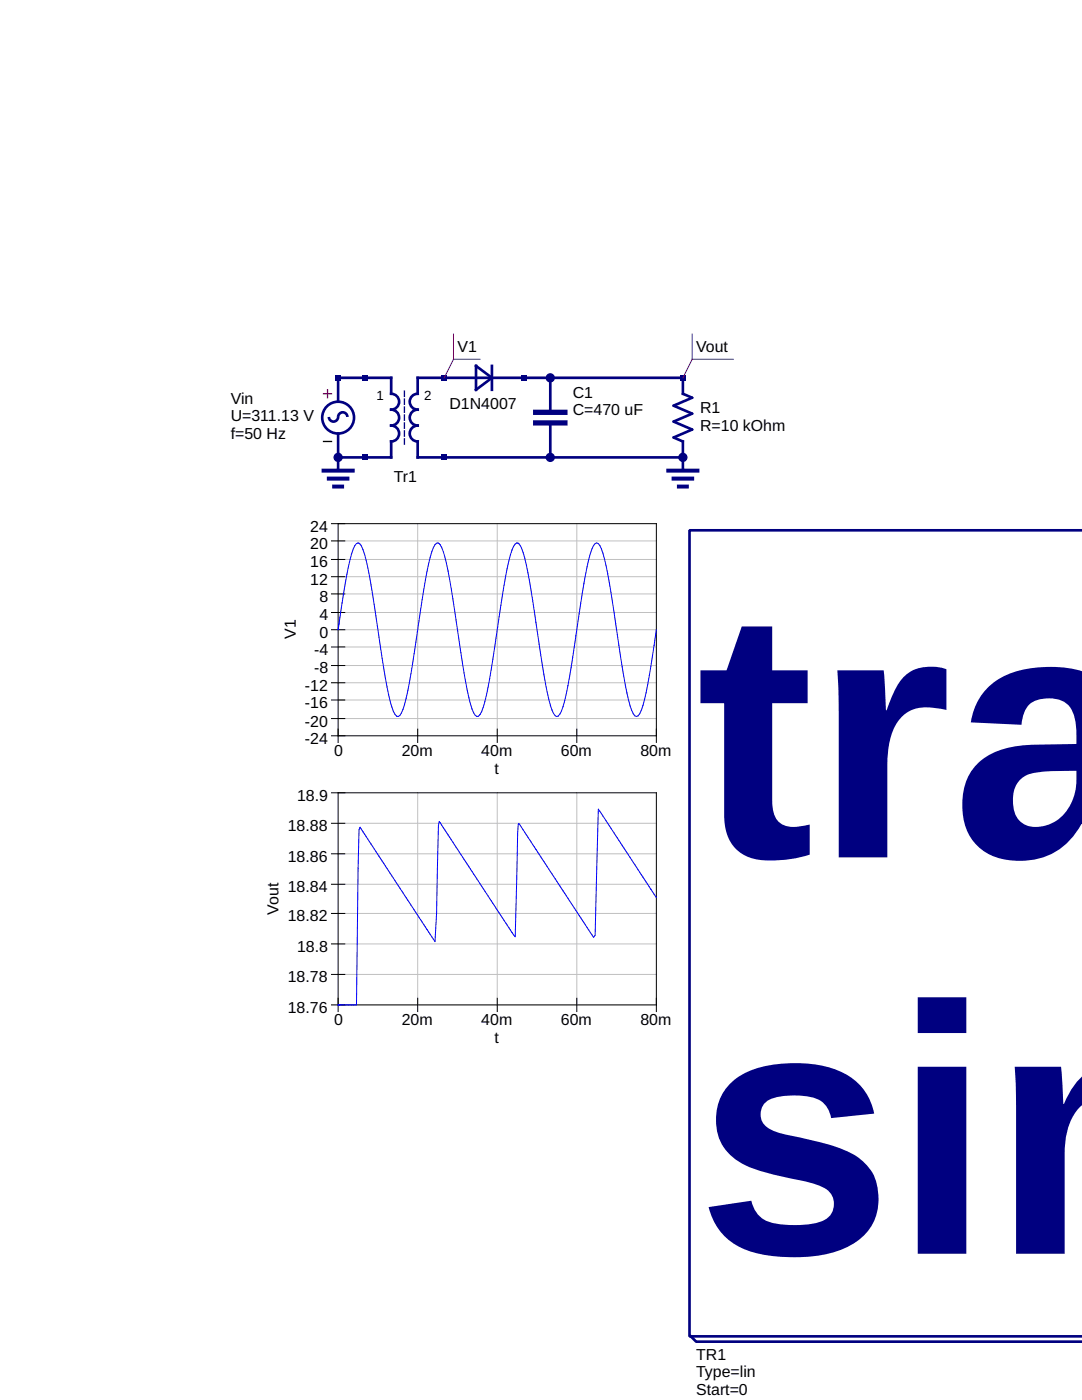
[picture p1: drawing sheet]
<svg xmlns="http://www.w3.org/2000/svg" width="216mm" height="279mm" viewBox="0 0 216 279" stroke-linecap="round" stroke-linejoin="round" font-family="sans-serif">
<g fill="none" stroke="#000080" stroke-width=".53">
<path d="M67.5 75.4h10.6v3.2a1.59 1.59 0 0 1 1.5 1.6 1.59 1.59 0 0 1-1.5 1.6 1.59 1.59 0 0 1 1.5 1.5 1.59 1.59 0 0 1-1.5 1.6 1.59 1.59 0 0 1 1.5 1.6 1.59 1.59 0 0 1-1.5 1.6v3.2h-10.6M67.5 75.4v4.8M95 73l3.2 2.4-3.2 2.4zM98.2 73v4.8M109.8 75.4v6.9M65.6 83.2a.93 .93 0 0 0 .9 .9 .93 .93 0 0 0 1-.9 .93 .93 0 0 1 .9-.9 .93 .93 0 0 1 .9 .9M67.5 86.5v7.4M109.8 84.4v6.9M136.3 91.3h-53v-3.2a1.59 1.59 0 0 1-1.5-1.6 1.59 1.59 0 0 1 1.5-1.6 1.59 1.59 0 0 1-1.5-1.6 1.59 1.59 0 0 1 1.5-1.5 1.59 1.59 0 0 1-1.5-1.6 1.59 1.59 0 0 1 1.5-1.6v-3.2h53v3.2l1.8 .8-3.7 1.6 3.7 1.5-3.7 1.6 3.7 1.6-3.7 1.6 1.9 .8v5.8M137.6 105.8h.1M137.6 105.8h78.3M137.6 105.8v160.9h78.3"/>
<path d="M137.6 266.4l1.3 1.4h77"/>
<circle cx="67.5" cy="83.3" r="3.2"/>
</g>
<path d="M106.9 84.4h5.8M106.9 82.3h5.8" fill="none" stroke="#000080" stroke-width="1.1"/>
<path d="M64.6 93.9h5.8M65.6 95.5h3.7M66.7 97.1h1.6M133.3 93.9h5.9M134.4 95.5h3.7M135.5 97.1h1.6" fill="none" stroke="#000080" stroke-width=".79"/>
<path d="M80.7 78.1v10.5" fill="none" stroke="#000080" stroke-width=".26" stroke-dasharray="1.1 .5"/>
<path d="M64.6 78.6h1.5M65.4 77.8v1.6" fill="none" stroke="#f00" stroke-width=".26"/>
<path d="M64.6 88.1h1.5" fill="none" stroke="#000" stroke-width=".26"/>
<g fill="#000080">
<path d="M104 74.9h1v1h-1z"/>
<path d="M88.1 74.9h1.1v1h-1.1z"/>
</g>
<path d="M90.5 71.7l-1.9 3.7M90.5 66.7v5M90.5 71.7h5.3" fill="none" stroke="#800080" stroke-width=".2"/>
<g fill="#000080" stroke="#000080" stroke-width=".26">
<circle cx="109.8" cy="91.3" r=".79"/>
<circle cx="109.8" cy="75.4" r=".79"/>
<circle cx="136.3" cy="91.3" r=".79"/>
</g>
<path d="M135.7 74.9h1.1v1h-1.1z" fill="#000080"/>
<path d="M138.1 71.7l-1.8 3.7M138.1 66.7v5M138.1 71.7h8.2" fill="none" stroke="#800080" stroke-width=".2"/>
<g fill="#000080">
<path d="M72.2 74.9h1.1v1h-1.1z"/>
<path d="M88.1 90.8h1.1v1h-1.1z"/>
<path d="M72.2 90.8h1.1v1h-1.1z"/>
<path d="M66.9 74.9h1.1v1h-1.1z"/>
</g>
<circle cx="67.5" cy="91.3" r=".79" fill="#000080" stroke="#000080" stroke-width=".26"/>
<g fill="none" stroke="#c0c0c0" stroke-width=".2">
<path d="M67.5 107.9h63.5M67.5 111.7h63.5M67.5 115.1h63.5M67.5 118.5h63.5M83.3 104.5v42.3M99.2 104.5v42.3M115.1 104.5v42.3M67.5 122.2h63.5M67.5 125.7h63.5M67.5 129.1h63.5M67.5 132.8h63.5M67.5 136.3h63.5"/>
<path d="M67.5 139.7h63.5M67.5 143.4h63.5M83.3 158.2v42.4M99.2 158.2v42.4M115.1 158.2v42.4M67.5 164.3h63.5M67.5 170.4h63.5M67.5 176.5h63.5M67.5 182.3h63.5M67.5 188.4h63.5M67.5 194.5h63.5"/>
</g>
<g fill="none" stroke="#000" stroke-width=".2">
<path d="M66.1 104.5h64.9v43.7M66.1 118.5h2.7M66.1 115.1h2.7M66.1 111.7h2.7M66.1 107.9h2.7M67.5 104.5v43.7M66.1 139.7h2.7M66.1 136.3h2.7M66.1 132.8h2.7M66.1 129.1h2.7M66.1 125.7h2.7M66.1 122.2h2.7"/>
<path d="M66.1 158.2h64.9v43.7M66.1 146.8h64.9M66.1 143.4h2.7M67.5 158.2v43.7M83.3 145.5v2.7M99.2 145.5v2.7M115.1 145.5v2.7M66.1 176.5h2.7M66.1 170.4h2.7M66.1 164.3h2.7M66.1 194.5h2.7M66.1 188.4h2.7"/>
<path d="M66.1 182.3h2.7M83.3 199.2v2.7M99.2 199.2v2.7M115.1 199.2v2.7M66.1 200.6h64.9"/>
</g>
<path d="M67.5 125.7a107.4 107.4 0 0 1 3-16.2l.6-1a.68 .68 0 0 1 1 .5 52.4 52.4 0 0 1 2.6 11.7l1.2 8.7a70 70 0 0 0 2.6 12.6l.6 .9 .4 .1a3.6 3.6 0 0 0 1.2-2.4l1.3-6.2 1.9-12.7a65.9 65.9 0 0 1 2.6-12.4l.6-.9a.54 .54 0 0 1 .7 .3 22.2 22.2 0 0 1 1.9 6.9l2.3 14.6a56.8 56.8 0 0 0 2.5 12.1l.6 .7 .4-.1a5.4 5.4 0 0 0 1.2-2.8l1.3-6.5 1.6-10.6a86.9 86.9 0 0 1 2.6-13.3l.6-1.1 .3-.2h.3l.4 .5a44.1 44.1 0 0 1 2.5 11.1l.3 2.1a191 191 0 0 0 3.2 18.6 3 3 0 0 0 1.3 2.3l.3-.1a6.7 6.7 0 0 0 1.3-3.1l1.3-6.6 1.6-10.7a78.3 78.3 0 0 1 2.5-12.9l.7-1.1 .3-.1a2.6 2.6 0 0 1 1.2 2l1.3 5.9 1.9 12.5a78.6 78.6 0 0 0 2.5 13l.7 1.1 .3 .1a2.75 2.75 0 0 0 1.3-2.2 131.9 131.9 0 0 0 2.7-15.1M131 179.1l-11.6-17.6-.6 25.2-.4 .4-14.9-22.8-.1 .2-.1 1.9-.5 20.6-15.2-23-.1 .7-.4 17.6-.3 5.6-15-22.8-.2 .5-.1 7.7-.4 27.3h-3.6" fill="none" stroke="#00f" stroke-width=".2"/>
<g font-size="70.6" fill="#000080">
<text x="138.9" y="171.1">tra</text>
<text x="138.9" y="250.2">sim</text>
</g>
<g font-size="3.2">
<text x="91.3" y="70.3">V1</text>
<text x="138.9" y="70.3">Vout</text>
<text x="46" y="80.7">Vin</text>
<text x="89.7" y="81.7">D1N4007</text>
<text x="114.3" y="79.3">C1</text>
<text x="114.3" y="82.8">C=470 uF</text>
<text x="139.7" y="82.5">R1</text>
<text x="46" y="84.1">U=311.13 V</text>
<text x="46" y="87.5">f=50 Hz</text>
<text x="139.7" y="86">R=10 kOhm</text>
<text x="78.6" y="96.3">Tr1</text>
<text x="61.9" y="106.1">24</text>
<text x="61.9" y="113.2">16</text>
<text x="61.9" y="109.5">20</text>
<text x="61.9" y="116.7">12</text>
<text x="63.8" y="123.8">4</text>
<text x="63.8" y="120.1">8</text>
<text x="59" y="127.5" transform="rotate(-90 59 127.5)">V1</text>
<text x="62.7" y="130.7">-4</text>
<text x="63.8" y="127.3">0</text>
<text x="60.9" y="137.8">-12</text>
<text x="62.7" y="134.4">-8</text>
<text x="60.9" y="141.3">-16</text>
<text x="60.9" y="148.4">-24</text>
<text x="60.9" y="145">-20</text>
<text x="66.7" y="150.8">0</text>
<text x="80.2" y="150.8">20m</text>
<text x="96" y="150.8">40m</text>
<text x="98.7" y="154.5">t</text>
<text x="111.9" y="150.8">60m</text>
<text x="127.8" y="150.8">80m</text>
<text x="59.3" y="159.8">18.9</text>
<text x="57.4" y="165.9">18.88</text>
<text x="57.4" y="172">18.86</text>
<text x="57.4" y="178.1">18.84</text>
<text x="55.6" y="182.6" transform="rotate(-90 55.6 182.6)">Vout</text>
<text x="57.4" y="183.9">18.82</text>
<text x="59.3" y="190">18.8</text>
<text x="57.4" y="196.1">18.78</text>
<text x="57.4" y="202.1">18.76</text>
<text x="66.7" y="204.5">0</text>
<text x="80.2" y="204.5">20m</text>
<text x="96" y="204.5">40m</text>
<text x="98.7" y="208.2">t</text>
<text x="111.9" y="204.5">60m</text>
<text x="127.8" y="204.5">80m</text>
<text x="138.9" y="271.4">TR1</text>
<text x="138.9" y="274.9">Type=lin</text>
<text x="138.9" y="278.3">Start=0</text>
</g>
<g font-size="2.6">
<text x="75.1" y="79.9">1</text>
<text x="84.7" y="79.9">2</text>
</g>
</svg>
